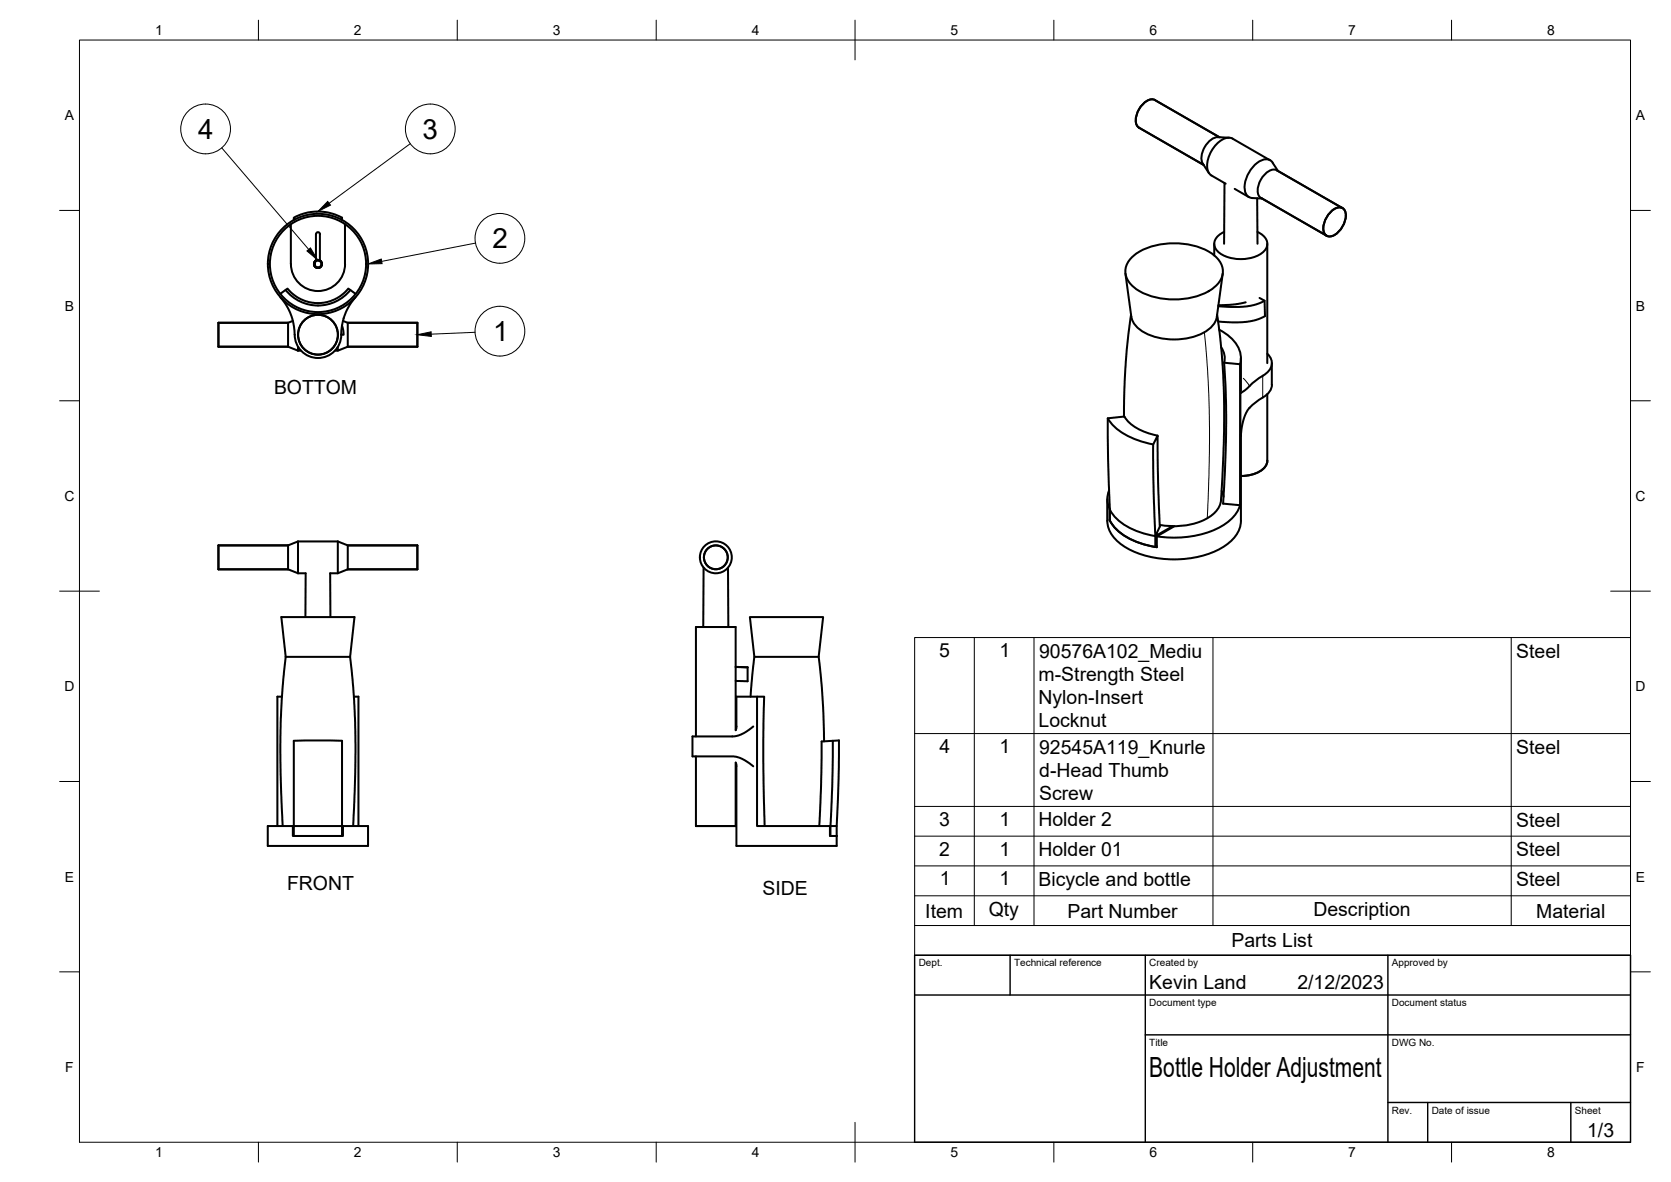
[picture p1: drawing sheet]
<svg xmlns="http://www.w3.org/2000/svg" width="420mm" height="297mm" viewBox="0 0 420 297" stroke-linecap="round" stroke-linejoin="round" font-family="sans-serif">
<!-- layer: Visible -->
<g fill="none" stroke="#000" stroke-width=".51">
<path d="M286.4 32.1a2.72 2.72 0 0 1-.6-3.2 5.4 5.4 0 0 1 3.7-3.9l.9 .1 16.2 9.4M286.4 32.1l16.2 9.3M309.1 34.6l-2.8-.1a5.4 5.4 0 0 0-4.2 5.1l.3 1.5 1.6 2.4M309.9 34.8l9.5 5.5M310 34.8a3.3 3.3 0 0 0-3.7 1 7.3 7.3 0 0 0-2.4 7.5l.7 .8 3.6 2.1M73.1 56.3v10M73.9 55.3v-.4a4.1 4.1 0 0 1 2.3-1.2l1.8-.4 2.3-.1 2 .2 1.9 .5a2.74 2.74 0 0 1 1.8 1v.4M86.7 56.3l.1 10a6.8 6.8 0 0 1-6.8 6.8 6.8 6.8 0 0 1-6.8-6.8M307.8 58.3a3.3 3.3 0 0 0-2.4 3.7 5.7 5.7 0 0 0 4.8 3 9.1 9.1 0 0 0 7.7-2 2.69 2.69 0 0 0-1-4.3l-.7-.4M307.9 46l-.1 15.3M310.5 47.5l3.5 2M314.9 49.8l2.5 .1"/>
<path d="M316.1 49.8l.1 11.5M320 40.9l1.4 2.1M320 40.9a2.28 2.28 0 0 0-3.2-.4 7.7 7.7 0 0 0-3.6 8 1.91 1.91 0 0 0 1.7 1.3M334.5 53.4a2.54 2.54 0 0 1 3.3-1 3.8 3.8 0 0 1-.2 4.5l-.4 .7a3.5 3.5 0 0 1-3.4 1.8 2.55 2.55 0 0 1-.8-3.4l.6-1.4zM337.6 52.3l-16.5-9.5a2.72 2.72 0 0 0-3.1 1 5.4 5.4 0 0 0-1.6 5.2l.7 .7 16.5 9.5M70.4 73.9l1.9-1.4a9.9 9.9 0 0 0 15.3 0l1.8 1.4M70.5 74.7l1.1 1.4 1.2 2.1a15.3 15.3 0 0 1 1.4 6.9 5.9 5.9 0 0 0 6.2 4.8 5.9 5.9 0 0 0 5.4-5.8M71.8 72.9a10.4 10.4 0 0 0 16.3 0M78.9 66.4l.1 .2zM79 66.2h.1M79 66.3v.1M79 66.1l-.1 .2z"/>
<path d="M79 66.6v.1M79 66.5h.1M79 66.7l.1 .2zM79.1 65.9h.1M79.1 65.8l-.1 .3M79.1 66.8h.1M79.1 66.9l.4 .3M79.2 65.6h.1M79.3 67l-.1 .1M79.4 65.5l.1-6.7a.5 .5 0 0 1 .5-.5 .5 .5 0 0 1 .5 .5v6.7M79.5 67.2l.1 .1zM79.5 65.5l-.4 .3"/>
<path d="M79.5 65.4v.1M79.5 67.2v.1M79.6 65.4l-.1 .1M79.6 67.3h.5M79.8 65.3l-.2 .1M79.9 65.3v.1M79.9 67.3h.1M79.9 65.3l-.1 .1M80 65.3h.1M80.1 67.3h.2zM80.1 65.3l.2 .1zM80.2 65.4h.1"/>
<path d="M80.2 67.3h.1M80.3 65.4h.1M80.4 65.5l.2 .1M80.4 67.2l-.1 .1M80.6 67.1h.1M80.5 67.1v.1M80.6 65.5l.1 .1M80.7 65.7l.2 .2M80.7 66.9v.1M80.7 67l-.1 .1M80.7 65.7v.1M80.8 66.7h.1"/>
<path d="M80.8 66h.1M80.9 65.9v.2zM80.9 66.7l-.2 .3M80.9 66.3h.1M80.9 66.6v.2zM80.9 66.1l.1 .1M80.9 66.3v.1M81 66.4l-.1 .2M89.4 74.7l-1.7 2.2-1.1 2.5a13.1 13.1 0 0 0-.8 4.7M283 68.8l1.5 10.8a7.2 7.2 0 0 0 5.5 4.9 16 16 0 0 0 14.2-2 4.8 4.8 0 0 0 1.8-2.9M284.4 79.1l-1.3 12-.4 6.4-.1 7.2M284.6 64.7a16.6 16.6 0 0 1 13.3-3.4 12.8 12.8 0 0 1 8.7 4.2 4.8 4.8 0 0 1-1.6 7 18.5 18.5 0 0 1-19.5 0 4.8 4.8 0 0 1-.9-7.8z"/>
<path d="M305.3 61.3v2.9M306 79.1l.8 5.8 .7 8.8a254.3 254.3 0 0 1-.6 32.7 8.8 8.8 0 0 1-6.8 5.2 19.9 19.9 0 0 1-8.5 .3M307.4 68.8l-1.4 10.8M313.2 76l-2.5 .5-4.3 .2M316.7 74.9l1.3 .7 .1 3.8-.3 .2-2.3 .9-2.3 .4-3.6 .1-3.3-.2M318 75.6l-2.1 .9-2.4 .5-4.1 .1-3.1-.2M318.6 61.3v30M72.4 81.1h-17.5v6h17.5M72.4 81.1v6M72.4 87.1l2.5 1M73.6 80.7l-1.2 .4M74.9 87.2v.9"/>
<path d="M74.9 88.1h.7M84.9 87.2v.9M86 81.8l.4 2.3h-.6M86.2 80.7l1.2 .4h17.5M87.4 87.1l-2.5 1h-.7M104.9 81.1v6h-17.5M104.9 81.1h-17.5v6M306.6 82.9a9 9 0 0 1 5.4 6.9l-.2 1.7M307.1 87.3l.7 1.6 .2 1.1-.2 1.1M307.8 91.2l4 .3v35.5l-4.3-.4 .5-7.7 .3-12.4-.1-7.8zM312 90v8.2M318.6 99l.1 16.8a4.1 4.1 0 0 1-3.6 3.4l-3.1 .4"/>
<path d="M318.7 88.9a3 3 0 0 1-.4 5 25.1 25.1 0 0 0-4.9 3.9l-1.4 1M319.8 91.3v5.4M319.8 96.7a4.4 4.4 0 0 1-2.8 3.5 9.5 9.5 0 0 0-4.9 8.3l-.1 1.2M278.5 105.1a14.4 14.4 0 0 0 8.8 5.9l2.7 .7M291.1 109.5a12.1 12.1 0 0 1-8.4-4.8l-4.2 .4 .1 10.3 .5 12.8M312 109.2v21.7a8.7 8.7 0 0 1-5.5 7.2 26.2 26.2 0 0 1-23.7-.7 8.3 8.3 0 0 1-4.4-6.5v-5.5M72.4 137.1h-17.5v6h17.5M72.4 137.1v6M74.9 136.1v8M74.9 136.1l-2.5 1M74.9 136.1h10M84.9 136.1v8"/>
<path d="M84.9 136.1l2.5 1h17.5M104.9 137.1v6h-17.5M104.9 137.1h-17.5v6M278.9 123.2l-.4 1.3-.1 1.4 .6 2M279 130.7a13.6 13.6 0 0 0 9.1 6.2l2.8 .6v-2.7l4.4-2.6M279.1 127.9l-.1 2.8M279.1 128.2v2.7a13.7 13.7 0 0 0 8.8 6l2.6 .6M279.1 130.6l-.1 .1M279.1 128.1a13.7 13.7 0 0 0 8.8 6l2.6 .6M294.8 132.2l-4.3 2.5a6 6 0 0 0 1-4.4l-.3-9.2-.1-11.6a7.5 7.5 0 0 0-1.2 5.1l.6 22.9 .4-.2M307.2 123.4l.5 1.4M311.8 126.9a11.2 11.2 0 0 1-7.4 6.7 27.6 27.6 0 0 1-13.5 1.2"/>
<path d="M72.4 143.1l2.5 1M74.9 144.1h2l-.1 11M87.4 143.1l-2.5 1h-1.9l.1 11M176.9 142.6l-.1 15M183 142.6l.1 15M70.9 175.1h-1.2v32.5M71.8 165.1h16.2M71.8 165.1l-1.1-10h18.4l-1.1 10M71.8 165.1l-.8 8-.5 10.7v10.3l.6 13.5M88 165.1l.8 8 .5 10.7v10.3l-.5 13.5M89 175.1h1.1v32.5M185 167.6l3 .1"/>
<path d="M188 167.7v3.5l-3-.1M188.7 175.1l1-10-1.1-10h18.4l-1.2 10 1 10.7 .4 10.5M189.7 165.1h16.1M190.4 175.1h1.8l-.3 16.1 .4 16.4M73.9 186.2v21.4h-.3M73.9 186.2h12.1M86 186.2v21.4h.2M175 185.1v-27.5h10v25.9l.2-.6v-7.8h5.2v32.5h18.3M175 190.1v17.5h10v-16l.2 1M185.2 192.6v20h25.2v-2.5M189.4 182.6l-2.4 1.6-2.2 .8-10.7 .1v5l11 .1 2.1 .8 2.2 1.6M209.4 186.2l-2.8 .1-.1 10.8-.5 10.5"/>
<path d="M73.6 207.6v2.5h12.6v-2.5M73.6 207.6h-6.3v5h25.2v-5h-6.3M73.9 207.6h12.1v2.5h-12.1zM208.7 207.6v2.5h1.7M208.7 207.6h.1v2.5h1.6M210.4 207.6h-1.6l.5-10.6 .1-10.8 1.5-.1v9.4l-.5 14.6"/>
<circle cx="80" cy="66.3" r="12.1"/>
<circle cx="80" cy="66.3" r=".86"/>
<circle cx="80" cy="66.3" r="12.6"/>
<circle cx="80" cy="84.1" r="5"/>
<circle cx="180" cy="140.1" r="3"/>
<circle cx="180" cy="140.1" r="4"/>
</g>
<!-- layer: Visible Narrow -->
<path d="M302.8 83.5l.8 9.2 .5 10.4v12.8l-.5 14.3M312 98.2v11.5v-.5M312.6 95.1l1.6 1.9M317.5 94.4v5.5" fill="none" stroke="#000" stroke-width=".25"/>
<!-- layer: BORDER -->
<g fill="none" stroke="#000" stroke-width=".25">
<path d="M20 10.1h390v276.9h-390zM65 5.1v5M115 5.1v5M165 5.1v5M215 5.1v10M265 5.1v5M315 5.1v5M365 5.1v5M15 52.9h5M410 52.9h5M15 100.7h5M410 100.7h5"/>
<path d="M15 148.6h10M405 148.6h10M15 196.4h5M410 196.4h5M15 244.2h5M410 244.2h5M65 287v5M115 287v5M165 287v5M215 282.1v9.9M265 287v5M315 287v5"/>
<path d="M365 287v5"/>
</g>
<!-- layer: TITLEBLOCK -->
<path d="M230 240.1h180v46.9h-180zM230 250h180M254 240.1v9.9M288 240.1v46.9M349 240.1v46.9M288 260.1h122M349 277.1h61M359 277.1v9.9M395 277.1v9.9" fill="none" stroke="#000" stroke-width=".36"/>
<!-- layer: Parts Lists -->
<path d="M230 160.2h180v79.9h-180zM245 160.2v72.4M260 160.2v72.4M305 160.2v72.4M380 160.2v72.4M230 184.3h180M230 217.6h180M230 210.1h180M230 202.7h180M230 232.6h180M230 225.1h180" fill="none" stroke="#000" stroke-width=".25"/>
<!-- layer: Balloons -->
<g fill="none" stroke="#000" stroke-width=".25">
<path d="M55.8 37.2l21.8 25.5M103.1 36.1l-20.3 15M119.5 61.1l-23.5 4.6M119.4 83.5l-11 .5"/>
<circle cx="51.7" cy="32.4" r="6.3"/>
<circle cx="108.2" cy="32.4" r="6.3"/>
<circle cx="125.7" cy="59.9" r="6.3"/>
<circle cx="125.7" cy="83.2" r="6.3"/>
</g>
<path d="M82.4 50.6l.7 .9-3.2 1.7zM77.2 63.1l.9-.8 1.8 3zM92.5 66.3l3.4-1.2 .2 1.2zM104.9 84.1l3.5-.7 .1 1.1z" fill="#000" stroke="#000" stroke-width=".25"/>
<g font-size="7">
<text x="49.9" y="34.9">4</text>
<text x="106.3" y="34.9">3</text>
<text x="123.8" y="62.4">2</text>
<text x="124" y="85.7">1</text>
<text x="289" y="270.6">Bottle Holder Adjustment</text>
</g>
<g font-size="4.9">
<text x="68.9" y="99.1">BOTTOM</text>
<text x="236.1" y="165.1">5</text>
<text x="251.3" y="165.1">1</text>
<text x="261.3" y="165.2">90576A102_Mediu</text>
<text x="381.3" y="165.3">Steel</text>
<text x="261.2" y="171.1">m-Strength Steel</text>
<text x="261.1" y="177">Nylon-Insert</text>
<text x="261.1" y="182.8">Locknut</text>
<text x="236.2" y="189.3">4</text>
<text x="251.3" y="189.3">1</text>
<text x="261.3" y="189.4">92545A119_Knurle</text>
<text x="381.3" y="189.4">Steel</text>
<text x="261.3" y="195.2">d-Head Thumb</text>
<text x="261.3" y="201.1">Screw</text>
<text x="236.1" y="207.6">3</text>
<text x="251.3" y="207.6">1</text>
<text x="261.1" y="207.7">Holder 2</text>
<text x="381.3" y="207.7">Steel</text>
<text x="236.2" y="215">2</text>
<text x="251.3" y="215">1</text>
<text x="261.1" y="215.1">Holder 01</text>
<text x="381.3" y="215.2">Steel</text>
<text x="72.2" y="223.8">FRONT</text>
<text x="191.7" y="225">SIDE</text>
<text x="236.3" y="222.5">1</text>
<text x="251.3" y="222.5">1</text>
<text x="261.1" y="222.6">Bicycle and bottle</text>
<text x="381.3" y="222.7">Steel</text>
<text x="232.7" y="230.6">Item</text>
<text x="248.6" y="230.1">Qty</text>
<text x="268.4" y="230.6">Part Number</text>
<text x="330.2" y="230.1">Description</text>
<text x="386.3" y="230.6">Material</text>
<text x="309.6" y="238">Parts List</text>
<text x="289" y="248.5">Kevin Land</text>
<text x="326.2" y="248.5">2/12/2023</text>
<text x="399.1" y="285.7">1/3</text>
</g>
<g font-size="3.5">
<text x="39" y="8.8">1</text>
<text x="89" y="8.8">2</text>
<text x="139" y="8.8">3</text>
<text x="189" y="8.8">4</text>
<text x="239" y="8.8">5</text>
<text x="289" y="8.8">6</text>
<text x="339" y="8.8">7</text>
<text x="389" y="8.8">8</text>
<text x="16.3" y="30.2">A</text>
<text x="411.3" y="30.2">A</text>
<text x="16.3" y="78">B</text>
<text x="411.3" y="78">B</text>
<text x="16.2" y="125.9">C</text>
<text x="411.2" y="125.9">C</text>
<text x="16.2" y="173.7">D</text>
<text x="411.2" y="173.7">D</text>
<text x="16.3" y="221.6">E</text>
<text x="411.3" y="221.6">E</text>
<text x="16.4" y="269.4">F</text>
<text x="411.4" y="269.4">F</text>
<text x="39" y="290.8">1</text>
<text x="89" y="290.8">2</text>
<text x="139" y="290.8">3</text>
<text x="189" y="290.8">4</text>
<text x="239" y="290.8">5</text>
<text x="289" y="290.8">6</text>
<text x="339" y="290.8">7</text>
<text x="389" y="290.8">8</text>
</g>
<g font-size="2.5">
<text x="231" y="242.9">Dept.</text>
<text x="255" y="242.9">Technical reference</text>
<text x="289" y="242.9">Created by</text>
<text x="350" y="242.9">Approved by</text>
<text x="289" y="252.8">Document type</text>
<text x="350" y="252.8">Document status</text>
<text x="289" y="262.9">Title</text>
<text x="350" y="262.9">DWG No.</text>
<text x="350" y="279.9">Rev.</text>
<text x="360" y="279.9">Date of issue</text>
<text x="396" y="279.9">Sheet</text>
</g>
</svg>
